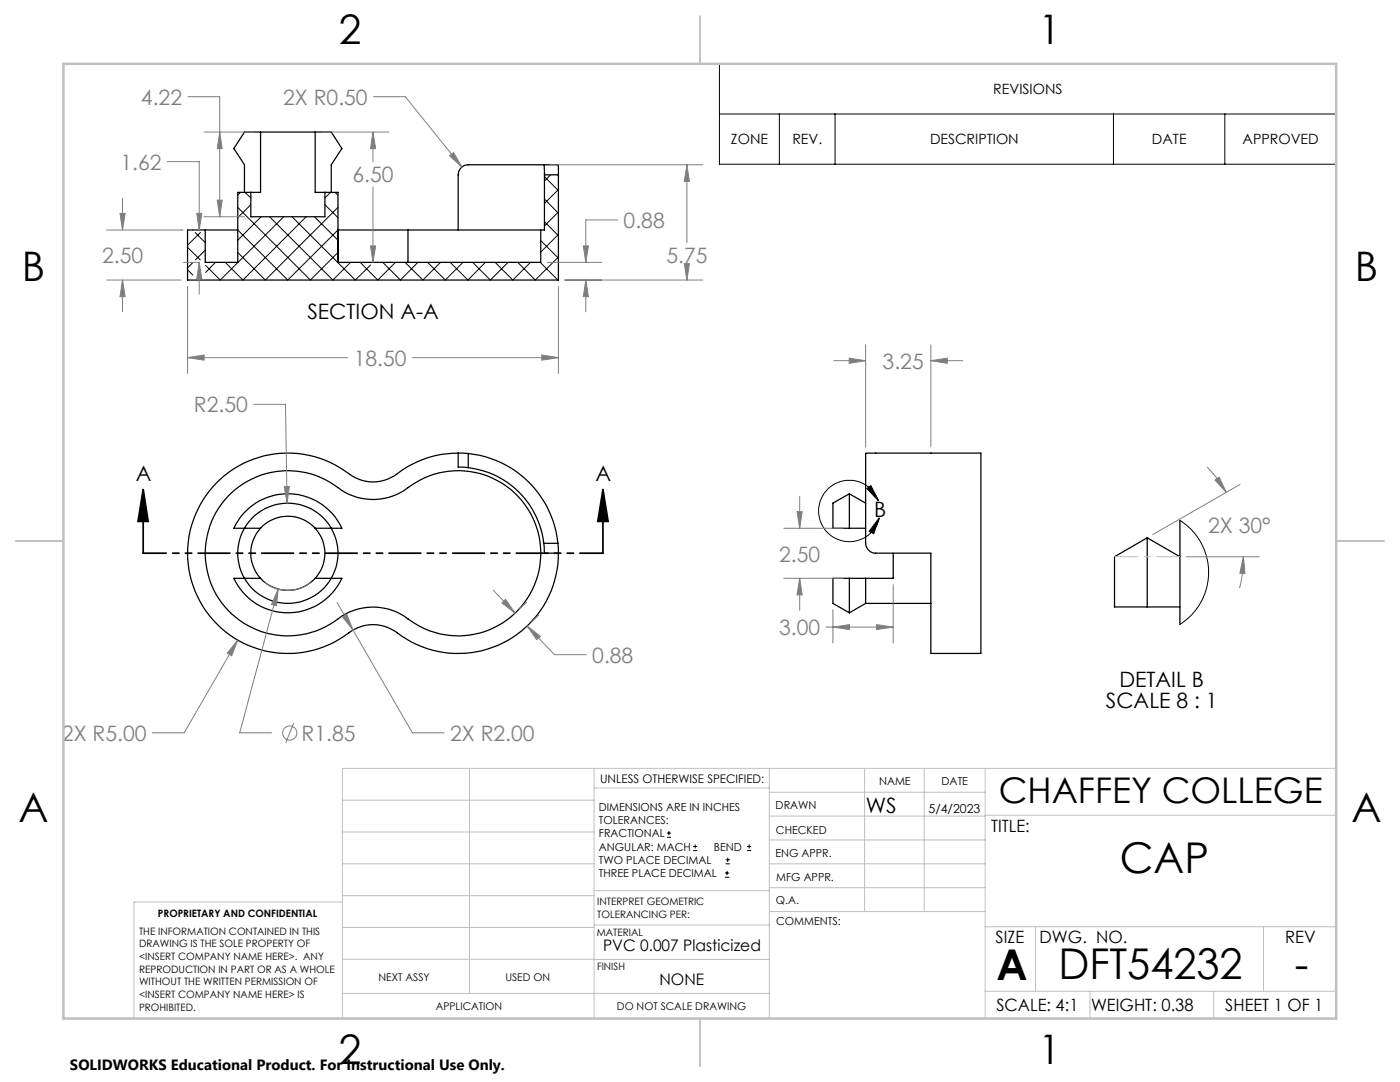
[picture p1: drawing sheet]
<svg xmlns="http://www.w3.org/2000/svg" width="279mm" height="216mm" viewBox="0 0 279 216" stroke-linecap="round" stroke-linejoin="round" font-family="sans-serif">
<g fill="none" stroke="#000" stroke-width=".25">
<path d="M50.1 38.4h-2.7v14h-6.4v-6.5M50.1 38.4v4.9h14.7v-4.9M52 26.4v12h-1.9M52 26.4h10.9M52 26.4h-3.2l-2.1 3.2 2.1 3.3v5.5M62.9 26.4v12h1.9M62.9 26.4h3.2l2.1 3.2-2.1 3.3v5.5M64.8 38.4h2.7v14h40.4v-6.5M108.5 32.9h2.8l.1 2M108.5 32.9h-14.1a2.37 2.37 0 0 0-2.8 1.2l-.2 .8v11M108.5 32.9l.2 2M108.7 34.9h2.7"/>
<path d="M108.7 34.9v11h-.8M111.4 34.9v21h-74v-10h3.6M41 45.9h6.4M67.5 45.9h13.9M81.4 45.9h26.5M81.4 45.9v6.5M45.5 99a16.6 16.6 0 0 1 22.7-1.2 11.8 11.8 0 0 0 14.1-1.1 16.5 16.5 0 0 1 21.9 3.4 16.5 16.5 0 0 1-1.3 22.2 16.5 16.5 0 0 1-22.2 .7 11.7 11.7 0 0 0-14.1 1.1 16.5 16.5 0 0 1-21.8-3.1 16.5 16.5 0 0 1 .7-22zM91.4 90.4l2.1 .1M91.4 90.4v2.8l2.1 .1M91.4 90.4a20.3 20.3 0 0 0-12.7 4.5 7.9 7.9 0 0 1-9.1-.4 20 20 0 0 0-27.1 2.6 20 20 0 0 0 .5 27.2 20 20 0 0 0 27.2 1.6 8.2 8.2 0 0 1 10 1 20 20 0 0 0 31.2-16.5M93.5 90.5a20 20 0 0 1 17.8 17.9M93.5 93.3a17.2 17.2 0 0 1 15 15.1"/>
<path d="M93.5 90.5v2.8M169.5 98.5v6.9M169.5 98.5l-3.3 1.9v5h6.6M169.5 98.5l3.3 1.9M172.8 90.5l23-.1v40h-10v-20h-11a1.97 1.97 0 0 1-2-2zM52 105.4a7.4 7.4 0 0 1 10.9 0M52 105.4h-5.3a11.9 11.9 0 0 1 10.7-6.9 11.9 11.9 0 0 1 10.8 6.9h-5.3M52 115.4a7.4 7.4 0 0 0 10.9 0M52 115.4h-5.3a11.9 11.9 0 0 0 10.7 6.9 11.9 11.9 0 0 0 10.8-6.9h-5.3M52 105.4a7.4 7.4 0 0 0 0 10M62.9 105.4a7.4 7.4 0 0 1 0 10M108.5 108.4l.2 2h2.7"/>
<path d="M108.5 108.4h2.8M111.3 108.4l.1 2M169.5 115.4v6.9M172.8 115.4v5M178.3 110.4v5h-12.1v5l3.3 1.9M229 107.3v13.8M229 107.3l-6.6 3.8v10h13.1M229 107.3l6.5 3.8M235.5 103.8v20.8M172.8 120.4l-3.3 1.9M172.8 120.4h13"/>
<circle cx="57.4" cy="110.4" r="10"/>
</g>
<g fill="none" stroke="#000" stroke-width=".2">
<path d="M143.6 12.7h123.1v20.1h-123.1zM48 38.4l-.6 .5M48.9 38.4l1.2 1.1M66 38.4l-1.2 1.1M66.9 38.4l.6 .5M108.7 39.7l2.7 2.8M108.7 35.2l2.7 2.8M109.9 34.9l-1.2 1.2M111.4 37.8l-2.7 2.8M143.6 22.8h123.1M155.5 22.8v10M166.7 22.8v10"/>
<path d="M222.2 22.8v10M244.4 22.8v10M37.4 53.8l1.1 1.1M37.4 49.4l2.6 2.5M38.5 45.9h.1M38.5 52.4l-1.1 1M38.9 46.4l2.1 2M40 46.4l-2.6 2.5M41 49.9l-2 2M43 52.4l-2 2M47.4 45.9l10 10 10.1-10M47.4 41.4l14.5 14.5 5.6-5.5"/>
<path d="M50.1 40.9l-2.7 2.5M52.1 43.3l-4.7 4.6M53.8 43.3l12.6 12.6 3.6-3.5M56.6 43.3l-12.6 12.6-3-2.9M58.3 43.3l12.6 12.6 3-3M61.1 43.3l-12.6 12.6-3.6-3.5M62.8 43.3l4.7 4.6M64.8 40.9l2.7 2.5M67.5 41.4l-14.5 14.5-5.6-5.5M71.9 52.4l3.5 3.5 3.5-3.5M76.4 52.4l3.5 3.5 3.5-3.5M80.9 52.4l3.5 3.5 3.5-3.5"/>
<path d="M85.3 52.4l3.6 3.5 3.5-3.5M89.9 52.4l3.5 3.5 3.5-3.5M94.3 52.4l3.6 3.5 3.5-3.5M98.8 52.4l3.5 3.5 3.6-3.5M107.8 52.4l3.5 3.5 .1-.1M107.9 48l3.5 3.5M108.7 44.2l2.7 2.8M111.4 42.3l-2.7 2.8M111.4 46.8l-3.5 3.5M111.4 51.3l-4.6 4.6-3.5-3.5M173 97.5l.8-.6 1.5 3zM175.3 99.9a6.1 6.1 0 0 0-9.6-2.8 6.1 6.1 0 0 0 .5 10 6.1 6.1 0 0 0 9.3-3.8"/>
<path d="M175.5 103.3l-1.1 3.2-.9-.5zM235.5 103.8l2.5 2.1 1.7 2.4 1 2.4 .5 2.7v1.5l-.3 2.2-1 2.7-.8 1.2-1.2 1.6-2.4 2M133.1 167.1h.8M133.1 166.2h.8M133.5 165.8v.9M138.3 169.7h.8M138.3 168.9h.8M138.7 168.5v.8M144.7 175h.8M144.7 174.2h.8M144.8 172.4h.9M144.8 171.6h.9"/>
<path d="M145.1 173.8v.8M145.2 171.1v.9M149.1 169.7h.8M149.1 168.9h.8M149.5 168.5v.8"/>
</g>
<g fill="none" stroke="#808080" stroke-width=".2">
<path d="M37.5 19.3h6.4v24M74.5 19.3h6.4l11.3 14M24.4 39.5v6.4M33.4 32.2h6.4v13.7M40.7 26.4h10M43.4 39.9h.9l-.4 3.4zM43.9 26.4l.4 3.3h-.9zM64.2 26.4h13.4M74.4 26.4l.6 3.3h-1.1zM74.4 26.4v5.9M74.4 37.3v15.1M89.7 31.1l.8-.7 1.7 2.9z"/>
<path d="M109.8 32.9h30.5M137.1 32.9l.5 3.3h-1zM137.1 32.9v15.5M21.3 55.9h14.9M21.3 45.9h15.3M24 42.6h1l-.6 3.3zM24.4 55.9l.6 3.3h-1zM24.4 55.9v6.3M36.6 52.4h3.1M37.4 57.1v17.4M39.3 42.6h1l-.5 3.3zM39.8 52.4l.5 3.3h-1z"/>
<path d="M39.8 52.4v6.3M40.7 43.3h8.1M73.9 49.1h1.1l-.6 3.3zM109.2 52.4h10.9M111.4 57.1v17.4M112.7 55.9h27.6M116.4 49.1h1l-.5 3.3zM116.9 55.9l.5 3.3h-1zM116.9 55.9v6.3M123.3 43.9h-6.4v8.5M136.6 52.6h1l-.5 3.3zM137.1 53.5v2.4"/>
<path d="M37.4 71.4l3.3-.6v1.1zM37.4 71.4h32M82.3 71.4h29.1M108.1 70.8l3.3 .6-3.3 .5zM166.4 72h6.4M169.5 71.5l3.3 .5-3.3 .5zM172.8 68.8v20.4M185.8 72l3.3-.5v1zM185.8 68.8v20.3M185.8 72h6.3M50.6 80.7h6.4l.3 19.7M56.7 97.1h1l-.4 3.3z"/>
<path d="M159.6 99.1v6.3M240.9 93.2a26.8 26.8 0 0 1 3.8 5M242.5 95.8l.8-.6 1.4 3zM247.5 96.7l-17.5 10M52.9 116.2a7.4 7.4 0 0 0 9.1 0M55.5 117.5l-.3 3.4-1-.3zM55.5 117.5l-7.7 28.7h6.4M98.4 117.8l4.4 4.5M156.4 105.4h11.8M156.4 115.4h11.8M159.1 102.1h1l-.5 3.3zM159.6 115.4l.5 3.3h-1z"/>
<path d="M159.6 115.4v6.3M178.3 116.7v11.6M236.7 111.1h14.6M248.1 111.1l.4 3.3h-1.1zM248.1 111.1a23.4 23.4 0 0 1-.7 6.2M47.4 127.7l-1.2 3.1-.8-.5zM47.4 127.7l-10.6 18.5h-6.4M67.3 120.2l3.1 5.5M68.4 123.1l.8-.5 1.2 3.1zM70.4 125.7l11.9 20.5h6.4M100.2 120.3l.7-.7 1.9 2.7zM105.1 120.2l-1.4 1.3"/>
<path d="M105.2 124.9l2.6 2.1-.7 .6zM105.2 124.9l5.5 5.7h6.3M107.5 122.7l-1.3 1.3M164.9 125.1h13.4M166.2 125.1l3.3-.5v1zM166.2 121.7v6.6M174.9 124.6l3.4 .5-3.4 .5zM58.6 144.3l-1.6 4"/>
<circle cx="57.8" cy="146.3" r="1.41"/>
</g>
<path d="M28.6 97.7l1 6.3h-2zM28.6 97.7v12.7M120.3 97.7l1.1 6.3h-2.1zM120.3 97.7v12.7" fill="none" stroke="#000" stroke-width=".35"/>
<path d="M120.3 110.4h-91.7" fill="none" stroke="#000" stroke-width=".35" stroke-dasharray="6.3 1.3 1.3 1.3 1.3 1.3" stroke-dashoffset="1.7"/>
<path d="M222.4 111.1h13.1" fill="none" stroke="#c0c0c0" stroke-width=".2" stroke-dasharray="15.2 1.3 1.3 1.3" stroke-dashoffset="10.6"/>
<g fill="none" stroke="#c0c0c0" stroke-width=".2">
<path d="M68.3 159.7h50.3M93.7 153.3v44.9M118.6 153.3v49.9M118.6 157.2h34.9M153.5 153.3v49.9M153.5 158.1h43.1M172.5 153.3v28.6M184.4 153.3v28.6M196.6 153.3v49.9M266.7 153.3h-198.4v49.9M68.3 178.7h50.3M68.3 172.4h50.3"/>
<path d="M68.3 166h50.3M68.3 180h-41.6v23.2M118.6 177.7h35M153.5 167.6h43.1M153.5 162.8h43.1M153.5 172.4h43.1M153.5 177.1h43.1M196.6 162.7h70.1M68.3 198.2h85.2M68.3 191.4l85.2 .1M68.3 185.1h50.3M118.6 184.6h35"/>
<path d="M153.6 181.9h43M196.6 197.8h70.1M196.6 184.9h70.1M206.7 184.9v12.9M217.5 197.8v5.4M242.2 197.8v5.4M252.2 184.9v12.9"/>
</g>
<path d="M139.7 3.2v9.5M3.1 107.9h9.6M266.7 107.9h9.5M139.7 203.2v9.6" fill="none" stroke="#c0c0c0" stroke-width=".25"/>
<path d="M12.7 12.7h254v190.5h-254z" fill="none" stroke="#c0c0c0" stroke-width=".5"/>
<g fill="#000">
<path d="M120.3 97.7l1.1 6.3h-2.1zM28.6 97.7l1 6.3h-2z"/>
<path d="M173 97.5l.8-.6 1.5 3zM175.5 103.3l-1.1 3.2-.9-.5z"/>
</g>
<g fill="#808080">
<path d="M248.1 111.1l.4 3.3h-1.1zM242.5 95.8l.8-.6 1.4 3z"/>
<path d="M68.4 123.1l2 2.6-1.2-3.1zM47.4 127.7l-2 2.6 .8 .5zM100.2 120.3l.7-.7 1.9 2.7zM105.2 124.9l2.6 2.1-.7 .6zM55.5 117.5l-1.3 3.1 1 .3zM56.7 97.1l.6 3.3 .4-3.3zM174.9 124.6l3.4 .5-3.4 .5zM166.2 125.1l3.3-.5v1zM159.1 102.1h1l-.5 3.3zM159.6 115.4l.5 3.3h-1zM169.5 71.5l3.3 .5-3.3 .5zM185.8 72l3.3-.5v1zM37.4 71.4l3.3-.6v1.1zM108.1 70.8l3.3 .6-3.3 .5zM137.1 32.9l.5 3.3h-1zM136.6 52.6h1l-.5 3.3zM24 42.6h1l-.6 3.3zM24.4 55.9l.6 3.3h-1zM116.4 49.1h1l-.5 3.3zM116.9 55.9l.5 3.3h-1zM39.3 42.6h1l-.5 3.3zM39.8 52.4l.5 3.3h-1zM89.7 31.1l2.5 2.2-1.7-2.9zM74.4 26.4l.6 3.3h-1.1zM73.9 49.1h1.1l-.6 3.3zM43.9 26.4l.4 3.3h-.9zM43.4 39.9h.9l-.4 3.4z"/>
</g>
<g font-size="8.5">
<text x="223.5" y="174.2">CAP</text>
<text x="198.9" y="195.5">A</text>
<text x="211.2" y="195.4">DFT54232</text>
<text x="258.4" y="195.4">-</text>
</g>
<g font-size="8.1">
<text x="67.6" y="8.9">2</text>
<text x="207.3" y="8.9">1</text>
<text x="4.4" y="56.2">B</text>
<text x="270.4" y="56.2">B</text>
<text x="3.7" y="164.1">A</text>
<text x="269.7" y="164.1">A</text>
<text x="67.6" y="212.4">2</text>
<text x="207.3" y="212.4">1</text>
</g>
<text font-size="7.1" x="199.3" y="160.2">CHAFFEY COLLEGE</text>
<g font-size="4.2" fill="#808080">
<text x="28.1" y="20.9">4.22</text>
<text x="56.5" y="20.9">2X R0.50</text>
<text x="24" y="33.8">1.62</text>
<text x="70.4" y="36.4">6.50</text>
<text x="124.5" y="45.5">0.88</text>
<text x="20.4" y="52.5">2.50</text>
<text x="133" y="52.5">5.75</text>
<text x="70.6" y="72.9">18.50</text>
<text x="176.2" y="73.6">3.25</text>
<text x="38.7" y="82.3">R2.50</text>
<text x="241.1" y="106.3">2X 30°</text>
<text x="155.5" y="112.2">2.50</text>
<text x="155.5" y="126.7">3.00</text>
<text x="118.2" y="132.2">0.88</text>
<text x="12.4" y="147.8">2X R5.00</text>
<text x="60.2" y="147.8">R1.85</text>
<text x="89.8" y="147.8">2X R2.00</text>
</g>
<g font-size="4.2">
<text x="61.3" y="63.7">SECTION A-A</text>
<text x="27.1" y="96">A</text>
<text x="118.9" y="96">A</text>
<text x="174.4" y="103.2">B</text>
<text x="223.4" y="137.2">DETAIL B</text>
<text x="220.7" y="141.3">SCALE 8 : 1</text>
<text x="172.8" y="162.2">WS</text>
</g>
<g font-size="3.4">
<text x="197.8" y="166">TITLE:</text>
<text x="198.7" y="188.1">SIZE</text>
<text x="207.5" y="188.1">DWG. NO.</text>
<text x="256.5" y="188.2">REV</text>
<text x="198.8" y="201.7">SCALE: 4:1</text>
<text x="217.7" y="201.8">WEIGHT: 0.38</text>
<text x="244.5" y="201.7">SHEET 1 OF 1</text>
</g>
<g font-size="3.2">
<text x="120.4" y="189.8">PVC 0.007 Plasticized</text>
<text x="131.6" y="196.6">NONE</text>
</g>
<text font-size="3" x="14" y="213.5">SOLIDWORKS Educational Product. For Instructional Use Only.</text>
<g font-size="2.8">
<text x="198.2" y="18.8">REVISIONS</text>
<text x="145.9" y="28.8">ZONE</text>
<text x="158.1" y="28.8">REV.</text>
<text x="185.6" y="28.8">DESCRIPTION</text>
<text x="229.9" y="28.8">DATE</text>
<text x="248" y="28.8">APPROVED</text>
</g>
<text font-size="2.5" x="185.3" y="162.2">5/4/2023</text>
<text font-size="2.4" x="119.8" y="156.2">UNLESS OTHERWISE SPECIFIED:</text>
<g font-size="2.2">
<text x="119.5" y="161.8">DIMENSIONS ARE IN INCHES</text>
<text x="154.8" y="161.4">DRAWN</text>
<text x="175.4" y="156.6">NAME</text>
<text x="187.9" y="156.7">DATE</text>
<text x="119.5" y="164.4">TOLERANCES:</text>
<text x="119.5" y="167.1">FRACTIONAL</text>
<text x="154.9" y="166.3">CHECKED</text>
<text x="119.5" y="169.7">ANGULAR: MACH</text>
<text x="119.5" y="172.4">TWO PLACE DECIMAL</text>
<text x="142.5" y="169.7">BEND</text>
<text x="154.8" y="171">ENG APPR.</text>
<text x="119.5" y="175">THREE PLACE DECIMAL</text>
<text x="154.9" y="175.7">MFG APPR.</text>
<text x="154.9" y="180.4">Q.A.</text>
<text x="154.9" y="184.6">COMMENTS:</text>
</g>
<g font-size="2.1">
<text x="75.5" y="195.7">NEXT ASSY</text>
<text x="100.9" y="195.7">USED ON</text>
<text x="86.9" y="201.5">APPLICATION</text>
<text x="123.1" y="201.6">DO NOT SCALE DRAWING</text>
</g>
<g font-size="2">
<text x="31.5" y="182.9">PROPRIETARY AND CONFIDENTIAL</text>
<text x="119.2" y="180.6">INTERPRET GEOMETRIC</text>
<text x="119.2" y="183.1">TOLERANCING PER:</text>
<text x="27.8" y="186.5">THE INFORMATION CONTAINED IN THIS</text>
<text x="27.8" y="189">DRAWING IS THE SOLE PROPERTY OF</text>
<text x="27.8" y="191.6">&lt;INSERT COMPANY NAME HERE&gt;. ANY</text>
<text x="119.1" y="186.7">MATERIAL</text>
<text x="27.8" y="194.1">REPRODUCTION IN PART OR AS A WHOLE</text>
<text x="27.8" y="196.6">WITHOUT THE WRITTEN PERMISSION OF</text>
<text x="119.1" y="193.5">FINISH</text>
<text x="27.8" y="199.1">&lt;INSERT COMPANY NAME HERE&gt; IS</text>
<text x="27.8" y="201.7">PROHIBITED.</text>
</g>
</svg>
